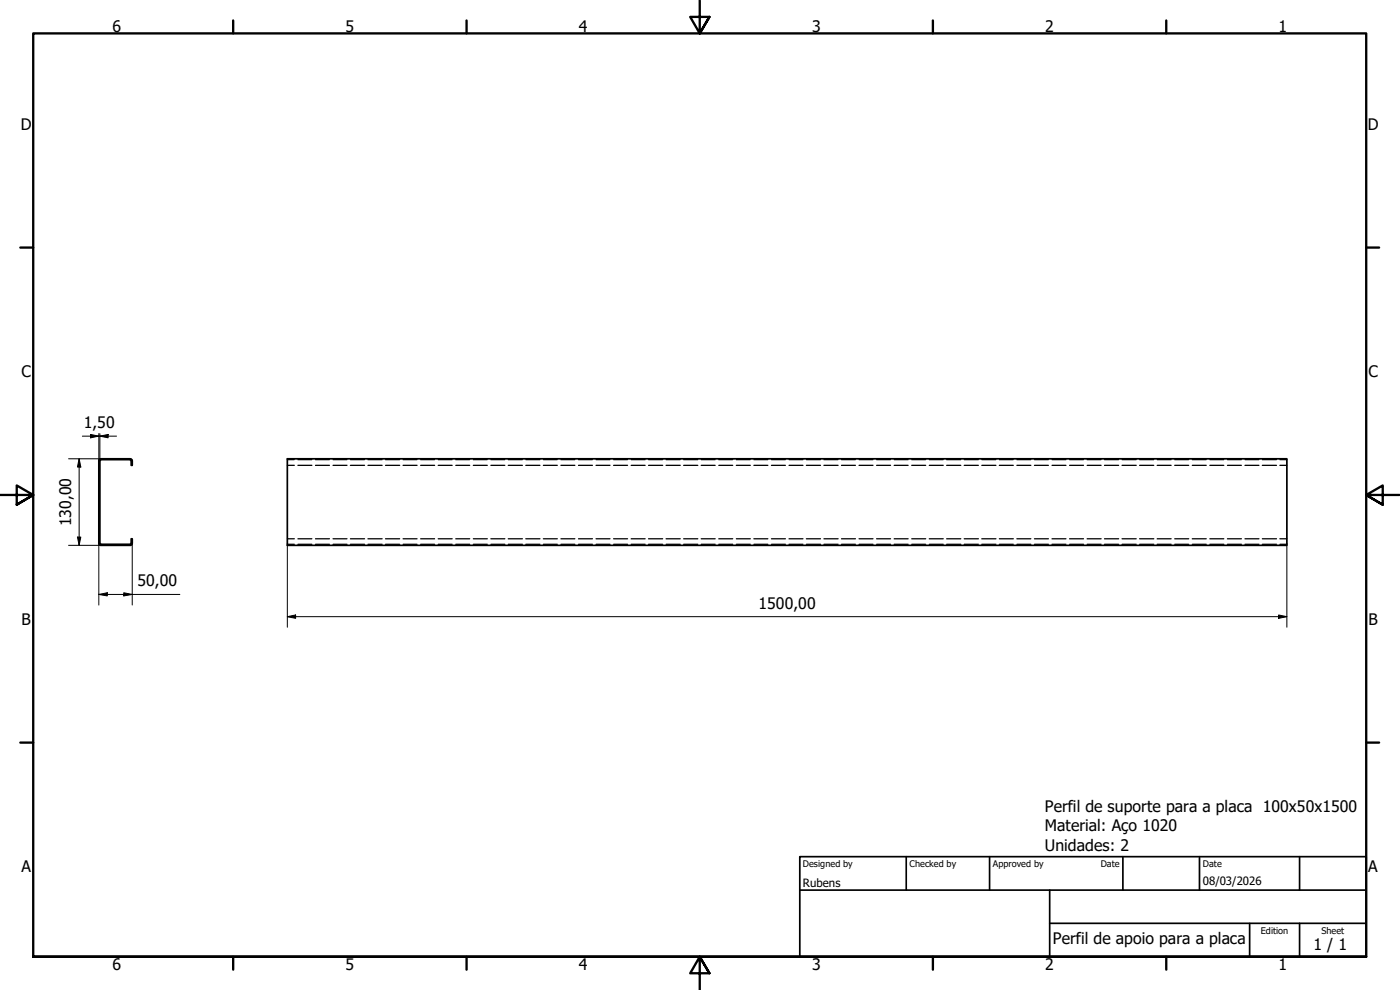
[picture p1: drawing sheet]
<svg xmlns="http://www.w3.org/2000/svg" width="420mm" height="297mm" viewBox="0 0 420 297" stroke-linecap="round" stroke-linejoin="round" font-family="sans-serif">
<!-- layer: Hidden (ISO) -->
<g fill="none" stroke="#000" stroke-width=".38">
<path d="M86.2 137.9h2.1M86.2 139.6h2.1M89.4 137.9h4.2M89.4 139.6h4.2M94.7 137.9h4.2M94.7 139.6h4.2M99.9 137.9h4.2M99.9 139.6h4.2M105.2 137.9h4.2M105.2 139.6h4.2M110.4 137.9h4.3M110.4 139.6h4.3"/>
<path d="M115.7 137.9h4.3M115.7 139.6h4.3M121 137.9h4.2M121 139.6h4.2M126.2 137.9h4.2M126.2 139.6h4.2M131.5 137.9h4.2M131.5 139.6h4.2M136.8 137.9h4.2M136.8 139.6h4.2M142 137.9h4.2M142 139.6h4.2"/>
<path d="M147.3 137.9h4.2M147.3 139.6h4.2M152.5 137.9h4.3M152.5 139.6h4.3M157.8 137.9h4.3M157.8 139.6h4.3M163.1 137.9h4.2M163.1 139.6h4.2M168.3 137.9h4.2M168.3 139.6h4.2M173.6 137.9h4.2M173.6 139.6h4.2"/>
<path d="M178.9 137.9h4.2M178.9 139.6h4.2M184.1 137.9h4.2M184.1 139.6h4.2M189.4 137.9h4.2M189.4 139.6h4.2M194.6 137.9h4.3M194.6 139.6h4.3M199.9 137.9h4.3M199.9 139.6h4.3M205.2 137.9h4.2M205.2 139.6h4.2"/>
<path d="M210.4 137.9h4.2M210.4 139.6h4.2M215.7 137.9h4.2M215.7 139.6h4.2M221 137.9h4.2M221 139.6h4.2M226.3 137.9h4.1M226.3 139.6h4.1M231.5 137.9h4.2M231.5 139.6h4.2M236.8 137.9h4.2M236.8 139.6h4.2"/>
<path d="M242 137.9h4.3M242 139.6h4.3M247.3 137.9h4.2M247.3 139.6h4.2M252.5 137.9h4.2M252.5 139.6h4.2M257.8 137.9h4.2M257.8 139.6h4.2M263.1 137.9h4.2M263.1 139.6h4.2M268.4 137.9h4.1M268.4 139.6h4.1"/>
<path d="M273.6 137.9h4.2M273.6 139.6h4.2M278.9 137.9h4.2M278.9 139.6h4.2M284.1 137.9h4.3M284.1 139.6h4.3M289.4 137.9h4.2M289.4 139.6h4.2M294.6 137.9h4.3M294.6 139.6h4.3M299.9 137.9h4.2M299.9 139.6h4.2"/>
<path d="M305.2 137.9h4.2M305.2 139.6h4.2M310.5 137.9h4.1M310.5 139.6h4.1M315.7 137.9h4.2M315.7 139.6h4.2M321 137.9h4.2M321 139.6h4.2M326.3 137.9h4.2M326.3 139.6h4.2M331.5 137.9h4.2M331.5 139.6h4.2"/>
<path d="M336.7 137.9h4.3M336.7 139.6h4.3M342 137.9h4.3M342 139.6h4.3M347.3 137.9h4.2M347.3 139.6h4.2M352.6 137.9h4.1M352.6 139.6h4.1M357.8 137.9h4.2M357.8 139.6h4.2M363.1 137.9h4.2M363.1 139.6h4.2"/>
<path d="M368.4 137.9h4.2M368.4 139.6h4.2M373.6 137.9h4.2M373.6 139.6h4.2M378.8 137.9h4.3M378.8 139.6h4.3M384.1 137.9h2.1M384.1 139.6h2.1M86.2 161.7h2.1M86.2 163.3h2.1M89.4 161.7h4.2M89.4 163.3h4.2"/>
<path d="M94.7 161.7h4.2M94.7 163.3h4.2M99.9 161.7h4.2M99.9 163.3h4.2M105.2 161.7h4.2M105.2 163.3h4.2M110.4 161.7h4.3M110.4 163.3h4.3M115.7 161.7h4.3M115.7 163.3h4.3M121 161.7h4.2M121 163.3h4.2"/>
<path d="M126.2 161.7h4.2M126.2 163.3h4.2M131.5 161.7h4.2M131.5 163.3h4.2M136.8 161.7h4.2M136.8 163.3h4.2M142 161.7h4.2M142 163.3h4.2M147.3 161.7h4.2M147.3 163.3h4.2M152.5 161.7h4.3M152.5 163.3h4.3"/>
<path d="M157.8 161.7h4.3M157.8 163.3h4.3M163.1 161.7h4.2M163.1 163.3h4.2M168.3 161.7h4.2M168.3 163.3h4.2M173.6 161.7h4.2M173.6 163.3h4.2M178.9 161.7h4.2M178.9 163.3h4.2M184.1 161.7h4.2M184.1 163.3h4.2"/>
<path d="M189.4 161.7h4.2M189.4 163.3h4.2M194.6 161.7h4.3M194.6 163.3h4.3M199.9 161.7h4.3M199.9 163.3h4.3M205.2 161.7h4.2M205.2 163.3h4.2M210.4 161.7h4.2M210.4 163.3h4.2M215.7 161.7h4.2M215.7 163.3h4.2"/>
<path d="M221 161.7h4.2M221 163.3h4.2M226.3 161.7h4.1M226.3 163.3h4.1M231.5 161.7h4.2M231.5 163.3h4.2M236.8 161.7h4.2M236.8 163.3h4.2M242 161.7h4.3M242 163.3h4.3M247.3 161.7h4.2M247.3 163.3h4.2"/>
<path d="M252.5 161.7h4.2M252.5 163.3h4.2M257.8 161.7h4.2M257.8 163.3h4.2M263.1 161.7h4.2M263.1 163.3h4.2M268.4 161.7h4.1M268.4 163.3h4.1M273.6 161.7h4.2M273.6 163.3h4.2M278.9 161.7h4.2M278.9 163.3h4.2"/>
<path d="M284.1 161.7h4.3M284.1 163.3h4.3M289.4 161.7h4.2M289.4 163.3h4.2M294.6 161.7h4.3M294.6 163.3h4.3M299.9 161.7h4.2M299.9 163.3h4.2M305.2 161.7h4.2M305.2 163.3h4.2M310.5 161.7h4.1M310.5 163.3h4.1"/>
<path d="M315.7 161.7h4.2M315.7 163.3h4.2M321 161.7h4.2M321 163.3h4.2M326.3 161.7h4.2M326.3 163.3h4.2M331.5 161.7h4.2M331.5 163.3h4.2M336.7 161.7h4.3M336.7 163.3h4.3M342 161.7h4.3M342 163.3h4.3"/>
<path d="M347.3 161.7h4.2M347.3 163.3h4.2M352.6 161.7h4.1M352.6 163.3h4.1M357.8 161.7h4.2M357.8 163.3h4.2M363.1 161.7h4.2M363.1 163.3h4.2M368.4 161.7h4.2M368.4 163.3h4.2M373.6 161.7h4.2M373.6 163.3h4.2"/>
<path d="M378.8 161.7h4.3M378.8 163.3h4.3M384.1 161.7h2.1M384.1 163.3h2.1"/>
</g>
<!-- layer: Visible (ISO) -->
<path d="M29.7 138.2v24.8l.1 .4 .5 .2M30 138.2v24.8l.3 .3M30.3 138l-.3 .3M30.3 137.7l-.5 .1-.1 .5M30.3 137.7h8.8l.4 .1 .2 .5M30.3 137.9h8.8M39.1 138l.3 .3M39.4 138.2v1.4h.3v-1.4M86.2 137.7h300v25.9h-300zM30.3 163.3h8.8l.3-.2v-1.4h.3v1.4l-.4 .5h-9" fill="none" stroke="#000" stroke-width=".51"/>
<!-- layer: Border (ISO) -->
<g fill="none" stroke="#000" stroke-width=".7">
<path d="M70 6.1v3.9M140 6.1v3.9M210 0v10l-2.9-4.9h5.8l-2.9 4.9 2.9-4.9M280 6.1v3.9M350 6.1v3.9M6.1 74.3h3.9M410 74.3h3.9M0 148.5h10l-5-2.8v5.7l5-2.9-5 2.9M420 148.5h-10l5-2.8v5.7l-5-2.9 5 2.9M6.1 222.8h3.9M410 222.8h3.9M10 287.1v-277.1h400v277.1h-400h400"/>
<path d="M70 287.1v3.8M140 287.1v3.8M212.9 292l-2.9-4.9 2.9 4.9h-5.8l2.9-4.9v9.9M280 287.1v3.8M350 287.1v3.8"/>
</g>
<!-- layer: Title (ISO) -->
<path d="M240 257h170v30.1h-170zM272 257v10.1M297 257v10.1M337 257v10.1M360 257v10.1M390 257v10.1M240 267.1h170M315 277h95M315 267.1v20M375 277v10.1M390 277v10.1" fill="none" stroke="#000" stroke-width=".51"/>
<!-- layer: Dimension (ISO) -->
<g fill="none" stroke="#000" stroke-width=".3">
<path d="M20.6 137.7h9.7M23.7 137.7l.6 2.4h-1.1zM23.7 137.7v25.9M24.7 130.9h10.3M27.2 130.4l2.5 .5-2.5 .5zM29.7 130.1v8.1M30 130.9l2.4-.5v1zM30 130.1v8.1M20.6 163.6h9.7M23.2 161.1h1.1l-.6 2.5zM29.7 178.4l2.5-.6v1zM29.7 178.4h24.3"/>
<path d="M29.7 163.1v18.4M37.1 177.8l2.6 .6-2.6 .4zM39.7 163.1v18.4M86.2 163.1v25.1M386.2 163.1v25.1M86.2 185l2.5-.5v1zM86.2 185h300M383.7 184.5l2.5 .5-2.5 .5z"/>
</g>
<path d="M27.2 130.4l2.5 .5-2.5 .5zM30 130.9l2.4-.5v1zM23.7 137.7l.6 2.4h-1.1zM23.2 161.1h1.1l-.6 2.5zM29.7 178.4l2.5-.6v1zM37.1 177.8l2.6 .6-2.6 .4zM86.2 185l2.5-.5v1zM383.7 184.5l2.5 .5-2.5 .5z" fill="#000"/>
<g font-size="4.8">
<text x="33.7" y="9.6">6</text>
<text x="103.7" y="9.6">5</text>
<text x="173.7" y="9.6">4</text>
<text x="243.7" y="9.6">3</text>
<text x="313.7" y="9.6">2</text>
<text x="383.7" y="9.6">1</text>
<text x="6.2" y="38.9">D</text>
<text x="410.5" y="38.9">D</text>
<text x="6.4" y="113.1">C</text>
<text x="410.7" y="113.1">C</text>
<text x="25.1" y="128.4">1,50</text>
<text x="21.3" y="157.9" transform="rotate(-90 21.3 157.9)">130,00</text>
<text x="41.3" y="175.9">50,00</text>
<text x="227.6" y="182.6">1500,00</text>
<text x="6.4" y="187.4">B</text>
<text x="410.7" y="187.4">B</text>
<text x="313.6" y="243.6">Perfil de suporte para a placa 100x50x1500</text>
<text x="313.6" y="249.4">Material: Aço 1020</text>
<text x="313.6" y="255.2">Unidades: 2</text>
<text x="6.4" y="261.7">A</text>
<text x="410.7" y="261.7">A</text>
<text x="316" y="283.4">Perfil de apoio para a placa</text>
<text x="394.2" y="285">1 / 1</text>
<text x="33.7" y="290.9">6</text>
<text x="103.7" y="290.9">5</text>
<text x="173.7" y="290.9">4</text>
<text x="243.7" y="290.9">3</text>
<text x="313.7" y="290.9">2</text>
<text x="383.7" y="290.9">1</text>
</g>
<g font-size="3.4">
<text x="241" y="266">Rubens</text>
<text x="361" y="265.5">08/03/2026</text>
</g>
<g font-size="2.7">
<text x="241" y="260.1">Designed by</text>
<text x="273" y="260.1">Checked by</text>
<text x="298" y="260.1">Approved by</text>
<text x="330.3" y="260">Date</text>
<text x="361" y="260">Date</text>
<text x="378.4" y="280.1">Edition</text>
<text x="396.6" y="280.1">Sheet</text>
</g>
</svg>
